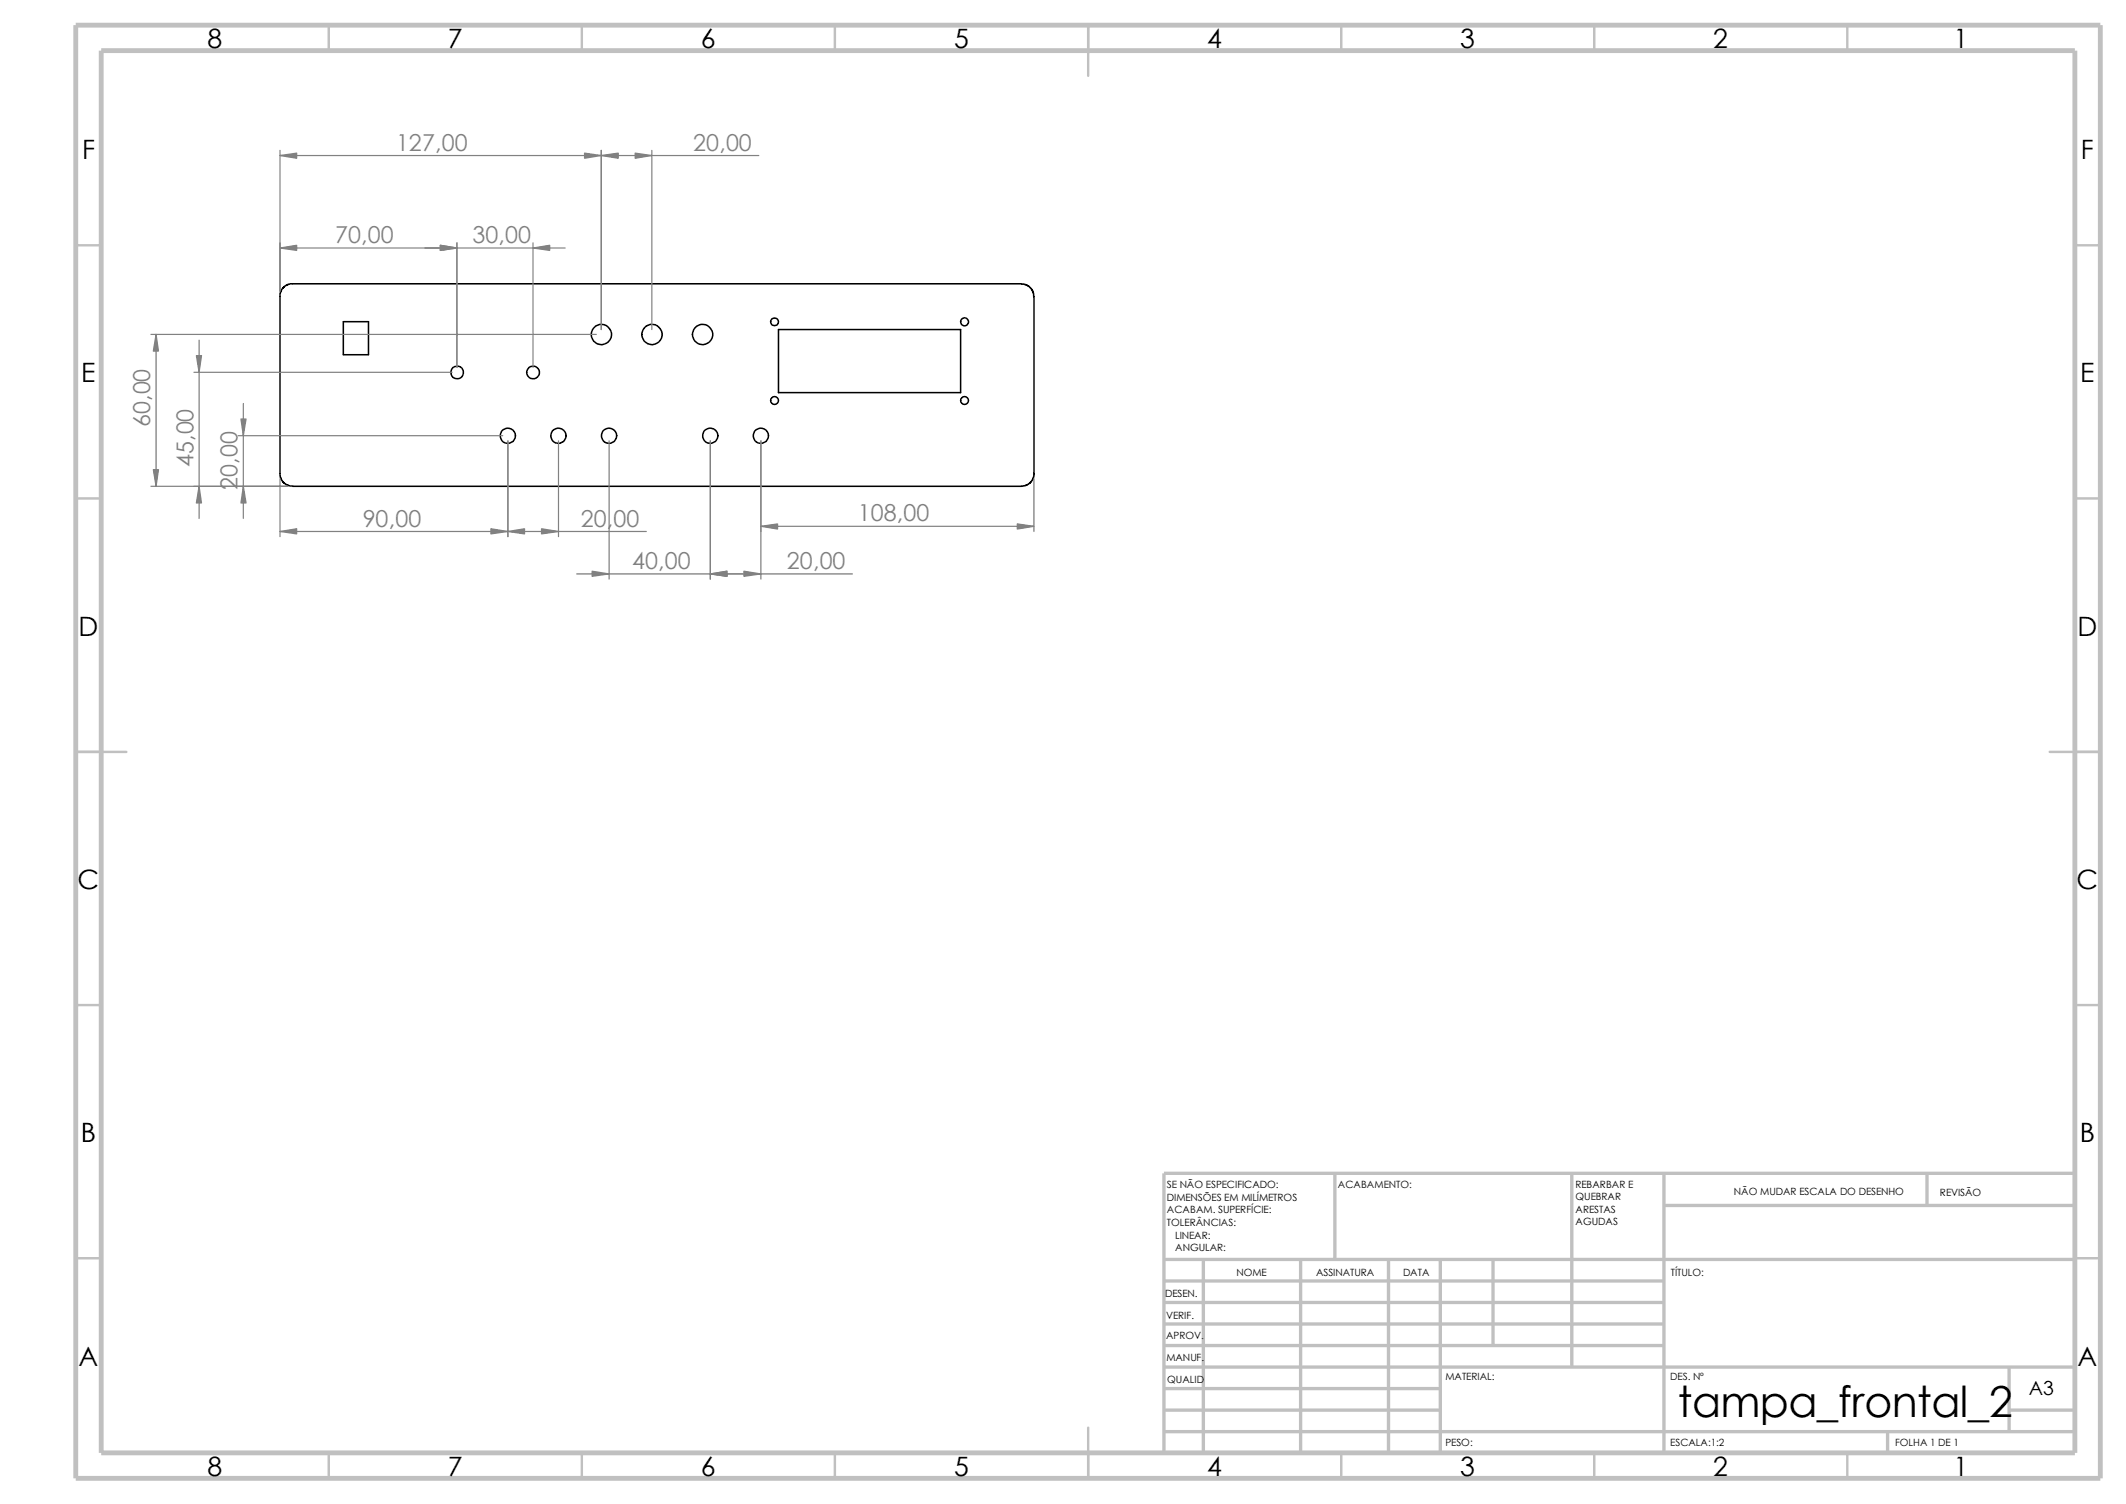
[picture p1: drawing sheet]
<svg xmlns="http://www.w3.org/2000/svg" width="297mm" height="210mm" viewBox="0 0 297 210" stroke-linecap="round" stroke-linejoin="round" font-family="sans-serif">
<g fill="none" stroke="#c0c0c0" stroke-width=".34">
<path d="M45.9 3.5v3.6M81.3 3.5v3.6M116.6 3.5v3.6M152 3.5v7.1M187.4 3.5v3.6M222.7 3.5v3.6M258.1 3.5v3.6M10.6 34.2h3.5M289.9 34.2h3.5M10.6 69.6h3.5M289.9 69.6h3.5M10.6 105h7.1"/>
<path d="M286.3 105h7.1M10.6 140.3h3.5M289.9 140.3h3.5M10.6 175.7h3.5M289.9 175.7h3.5M152 199.3v7.1M45.9 202.9v3.5M81.3 202.9v3.5M116.6 202.9v3.5M187.4 202.9v3.5M222.7 202.9v3.5M258.1 202.9v3.5"/>
</g>
<g fill="none" stroke="#c0c0c0" stroke-width=".47">
<path d="M162.6 178.9h69.9M162.6 175.9h127.3M168.1 175.9v27M181.7 175.9v27M186.5 163.8v12.1M194 175.9v27M201.2 175.9v27M208.6 175.9v12M219.6 163.8v27.1M232.5 168.3h57.4M232.5 163.8v39.1M269.2 163.8v4.5"/>
<path d="M289.9 163.8h-127.3v39.1M162.6 187.9h69.9M162.6 184.9h69.9M162.6 181.9h69.9M162.6 199.9h127.3M162.6 196.9h38.6M162.6 193.9h38.6M162.6 190.9h127.3M263.7 199.9v3M280.7 190.9v9M280.7 196.9h9.2"/>
</g>
<path d="M10.6 3.5h282.8v202.9h-282.8zM14.1 7.1h275.8v195.8h-275.8z" fill="none" stroke="#c0c0c0" stroke-width=".68" stroke-linecap="butt"/>
<g fill="none" stroke="#000" stroke-width=".21">
<path d="M142.7 39.7l.6 .1 .8 .5 .3 .6v.5v24.7M142.7 39.6l-102.4 .1-.8 .5-.4 .8v25.5l.2 .5 .4 .5 .6 .3 .6 .1M48 44.9h3.5v4.6h-3.5zM108.8 46h25.4v8.8h-25.4zM144.5 66.1l-.1 .7-.4 .5-.7 .5-.6 .1h-101.8"/>
<circle cx="63.9" cy="52" r=".89"/>
<circle cx="74.5" cy="52" r=".89"/>
<circle cx="84" cy="46.7" r="1.41"/>
<circle cx="91.1" cy="46.7" r="1.41"/>
<circle cx="98.1" cy="46.7" r="1.41"/>
<circle cx="108.2" cy="45" r=".55"/>
<circle cx="108.2" cy="55.9" r=".55"/>
<circle cx="134.7" cy="55.9" r=".55"/>
<circle cx="134.8" cy="44.9" r=".56"/>
<circle cx="70.9" cy="60.9" r="1.07"/>
<circle cx="78" cy="60.9" r="1.07"/>
<circle cx="85.1" cy="60.9" r="1.07"/>
<circle cx="99.2" cy="60.9" r="1.07"/>
<circle cx="106.3" cy="60.9" r="1.07"/>
</g>
<g fill="none" stroke="#808080" stroke-width=".17">
<path d="M39.1 21v19.7M39.1 21.7h66.9M39.1 34.6h39.9M63.8 33.9v17.4M74.5 33.9v17.4M84 21v25M91.1 21v25M21.1 46.7h62.2M21.8 46.7v21.2M27.1 52h36.1M27.8 47.5v24.9M34 56.3v16.1"/>
<path d="M21.1 67.9h19.1M33.3 60.8h36.9M39.1 74.2h51.2M39.1 66.8v8.1M71 61.6v13.3M78 61.6v13.3M85.1 61.6v19.3M99.2 61.6v19.3M106.3 61.6v19.3M106.3 73.5h38.1M144.4 66.8v7.4M80.6 80.1h38.5"/>
</g>
<g fill="#808080" stroke="#808080" stroke-width=".17">
<path d="M99.2 80.1l2.4-.3v.7z"/>
<path d="M103.9 79.8l2.4 .3-2.4 .4z"/>
<path d="M33.7 58.5h.7l-.4 2.3z"/>
<path d="M34 67.9l.4 2.3h-.7z"/>
<path d="M27.8 67.9l.4 2.3h-.8z"/>
<path d="M27.4 49.7h.8l-.4 2.3z"/>
<path d="M21.8 46.7l.3 2.3h-.7z"/>
<path d="M21.4 65.6h.7l-.3 2.3z"/>
<path d="M68.6 73.8l2.4 .4-2.4 .3z"/>
<path d="M39.1 74.2l2.3-.4v.7z"/>
<path d="M81.7 21.4l2.3 .3-2.3 .4z"/>
<path d="M39.1 21.7l2.3-.3v.7z"/>
<path d="M61.5 34.2l2.3 .4-2.3 .4z"/>
<path d="M39.1 34.6l2.3-.4v.8z"/>
<path d="M74.5 34.6l2.3-.4v.8z"/>
<path d="M75.6 73.8l2.4 .4-2.4 .3z"/>
<path d="M71 74.2l2.3-.4v.7z"/>
<path d="M88.7 21.4l2.4 .3-2.4 .4z"/>
<path d="M84 21.7l2.4-.3v.7z"/>
<path d="M82.7 79.8l2.4 .3-2.4 .4z"/>
<path d="M106.3 73.5l2.3-.3v.7z"/>
<path d="M142.1 73.2l2.3 .3-2.3 .4z"/>
</g>
<text font-size="6" x="234.4" y="197.8">tampa_frontal_2</text>
<g font-size="3.7">
<text x="29" y="6.7">8</text>
<text x="62.6" y="6.7">7</text>
<text x="97.9" y="6.7">6</text>
<text x="133.3" y="6.7">5</text>
<text x="168.7" y="6.7">4</text>
<text x="204" y="6.7">3</text>
<text x="239.3" y="6.7">2</text>
<text x="272.9" y="6.7">1</text>
<text x="11.5" y="22.1">F</text>
<text x="290.7" y="22.1">F</text>
<text x="11.3" y="53.4">E</text>
<text x="290.6" y="53.4">E</text>
<text x="11" y="88.8">D</text>
<text x="290.2" y="88.8">D</text>
<text x="10.8" y="124.1">C</text>
<text x="290.1" y="124.1">C</text>
<text x="11.3" y="159.5">B</text>
<text x="290.5" y="159.5">B</text>
<text x="11" y="190.8">A</text>
<text x="290.2" y="190.8">A</text>
<text x="29" y="206.1">8</text>
<text x="62.6" y="206.1">7</text>
<text x="97.9" y="206.1">6</text>
<text x="133.3" y="206.1">5</text>
<text x="168.7" y="206.1">4</text>
<text x="204" y="206.1">3</text>
<text x="239.3" y="206.1">2</text>
<text x="272.9" y="206.1">1</text>
</g>
<g font-size="3.3" fill="#808080">
<text x="55.3" y="21">127,00</text>
<text x="96.9" y="21">20,00</text>
<text x="46.8" y="34">70,00</text>
<text x="66" y="34">30,00</text>
<text x="21" y="59.7" transform="rotate(-90 21 59.7)">60,00</text>
<text x="27" y="65.2" transform="rotate(-90 27 65.2)">45,00</text>
<text x="33.2" y="68.4" transform="rotate(-90 33.2 68.4)">20,00</text>
<text x="50.7" y="73.5">90,00</text>
<text x="81.2" y="73.5">20,00</text>
<text x="119.8" y="72.8">108,00</text>
<text x="88.3" y="79.5">40,00</text>
<text x="109.9" y="79.5">20,00</text>
</g>
<text font-size="2.7" x="283.4" y="194.8">A3</text>
<g font-size="1.4">
<text x="163" y="165.9">SE NÃO ESPECIFICADO:</text>
<text x="163" y="167.6">DIMENSÕES EM MILÍMETROS</text>
<text x="186.9" y="165.9">ACABAMENTO:</text>
<text x="220.1" y="165.8">REBARBAR E</text>
<text x="220.1" y="167.6">QUEBRAR</text>
<text x="242.2" y="166.8">NÃO MUDAR ESCALA DO DESENHO</text>
<text x="271" y="167">REVISÃO</text>
<text x="163" y="171.2">TOLERÂNCIAS:</text>
<text x="163" y="169.4">ACABAM. SUPERFÍCIE:</text>
<text x="164.2" y="172.9">LINEAR:</text>
<text x="220.1" y="171.1">AGUDAS</text>
<text x="220.1" y="169.3">ARESTAS</text>
<text x="164.2" y="174.7">ANGULAR:</text>
<text x="172.7" y="178.2">NOME</text>
<text x="183.8" y="178.1">ASSINATURA</text>
<text x="196" y="178.1">DATA</text>
<text x="233.4" y="178.1">TÍTULO:</text>
<text x="162.8" y="181.1">DESEN.</text>
<text x="162.9" y="184.1">VERIF.</text>
<text x="162.9" y="187">APROV.</text>
<text x="162.9" y="190">MANUF.</text>
<text x="163.1" y="193.1">QUALID</text>
<text x="201.9" y="192.7">MATERIAL:</text>
<text x="233.3" y="192.7">DES. Nº</text>
<text x="201.9" y="201.9">PESO:</text>
<text x="233.3" y="201.9">ESCALA:1:2</text>
<text x="264.7" y="201.9">FOLHA 1 DE 1</text>
</g>
</svg>
